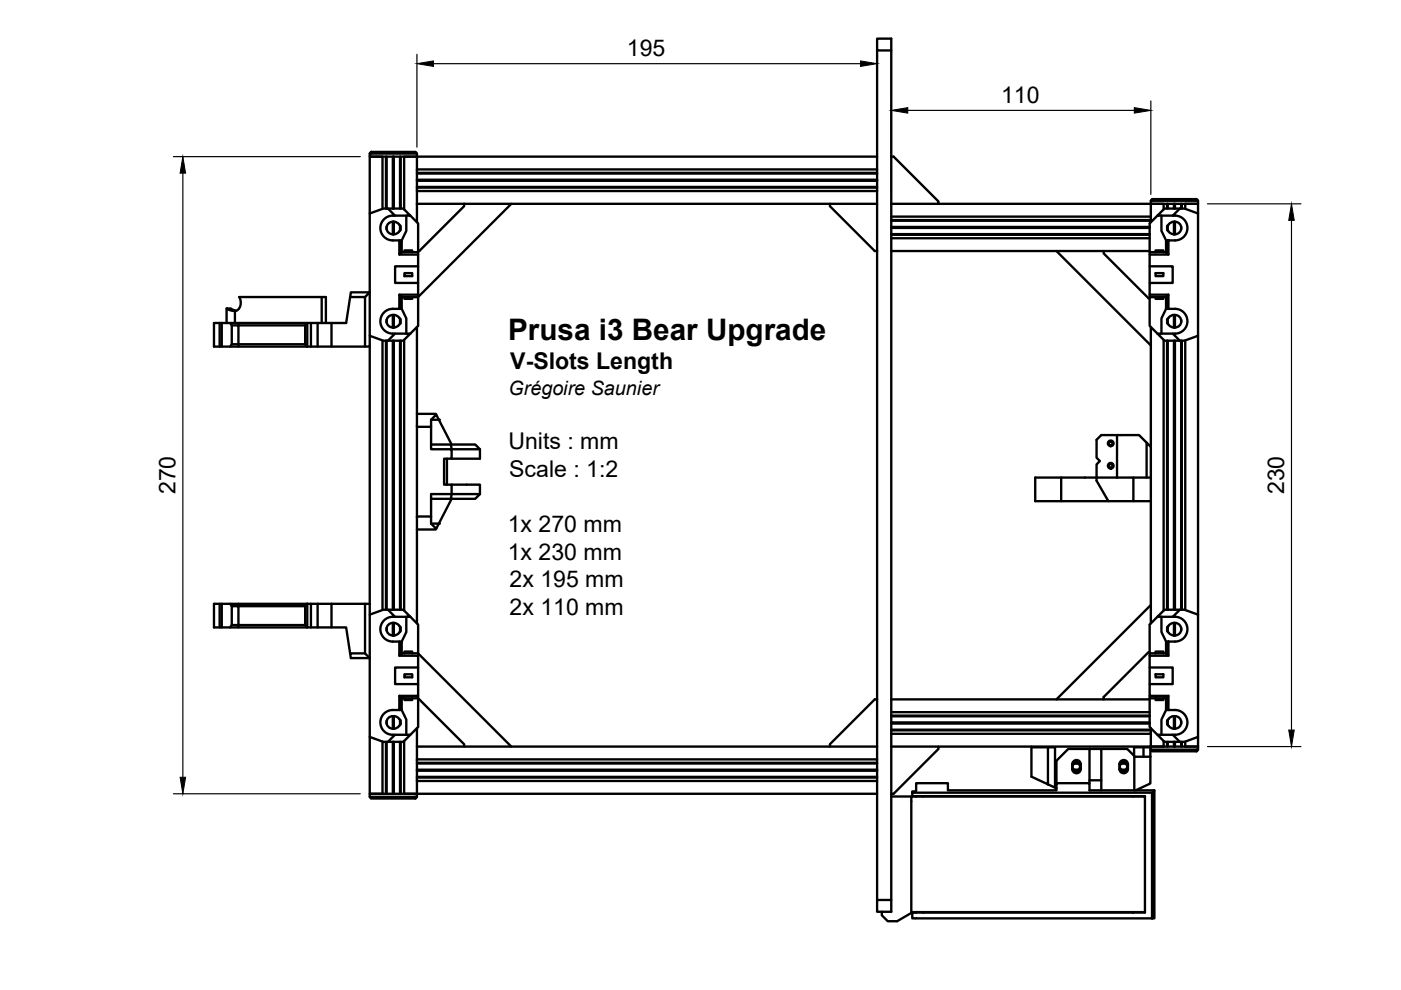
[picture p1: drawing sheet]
<svg xmlns="http://www.w3.org/2000/svg" width="297mm" height="210mm" viewBox="0 0 297 210" stroke-linecap="round" stroke-linejoin="round" font-family="sans-serif">
<!-- layer: Visible -->
<g fill="none" stroke="#000" stroke-width=".5">
<path d="M186 10.7v180.1M189 10.7h-3v-2.5h3v185.1h-3v-2.5h3M78.4 32.6v.6M78.6 32.2h9.5l.3 .4h-10zM78.7 33.2h9.3M81.8 33.2v11M82 33.2v11M83.3 33.2v11M83.4 33.2v11M83.5 33.2v11M84.8 33.2v11M85 33.2v11"/>
<path d="M88.4 32.6v.6h-2.7v11.2M88.4 35.9h97.6M88.4 36.7h97.6M88.4 36.8h97.6M88.4 38.1h97.6M88.4 38.2h97.6M88.4 38.3h97.6M88.4 39.6h97.6M88.4 39.8h97.6M186 33.2h-97.6v10M189 33.2h.5l9.5 9.5v.5h-10M81.1 44.3v-11.1h-2.7v12.1"/>
<path d="M82 48.1v.5M82.2 44.2h3.3l1.5 1.5h-3.3M83.3 47l.8 .2 .8 .7v.9l-.5 .5-.6 .3-.5 .1M83.3 47a1.33 1.33 0 0 0-1.4 1.3 1.33 1.33 0 0 0 1.4 1.4M83.3 47v2.7M83.4 47v2.7M83.5 47v2.7M84.7 51h.5v2.6l-.5 .4zM84.7 51a3.6 3.6 0 0 1-3.5-1 2.66 2.66 0 0 1-.2-3 2.66 2.66 0 0 1 2.7-1.3l-1.5-1.5h-.9l-2.9 1.1v25.9l2.9 1h.9l1.5-1.5a2.65 2.65 0 0 1-3-2.3 2.65 2.65 0 0 1 2.6-2.9h1.4v-3l.5 .3v2.7h-.5M84.7 54h3.9v2.5h-4.8v3.5h4.8v2.5h-3.9M84.8 47.8v1.1M85.2 53.5h3.4"/>
<path d="M85.7 53.5v-.4h1.7v.4M85.7 57.9h1.7v.6h-1.7zM86.1 45.7v3.2l-.9 2.1M87 45.7l1.6 1.7v6.6M88.4 43.2h87.6M88.4 43.2v3.9M88.4 40.5h97.6M88.6 56.5v3.5M98.4 43.2v.5l-9.5 9.5h-.3M108.4 43.2l-19.8 19.8h-3.4M186 43.2h-10v.5l9.5 9.5h.5M189 53.2h54.8"/>
<path d="M189 45.9h55M189 46.7h55M189 46.8h55M189 48.1h54.8M189 48.2h54.8M189 48.3h54.8M189 49.6h54.8M189 49.8h54.8M189 50.5h54.8M199 43.2h45v3.9M224 53.2l20 20M234 53.2v.5l9.5 9.5h.3"/>
<path d="M243.8 56.5v3.5M243.8 53.5h3.4M244 42.6v.6h2.7v1.2M244.3 42.2h9.5l.2 .4h-10zM244.4 43.2h9.3M245 53.5v-.4h1.7v.4M245 57.9h1.7v.6h-1.7zM245.4 45.7l-1.6 1.7v6.6M246.3 45.7v3.2l.9 2.1M247.4 43.2v1M247.6 43.2v1M247.6 47.8v1.1"/>
<path d="M247.7 51h-.5v2.6l.5 .4v-3a3.6 3.6 0 0 0 3.5-1 2.66 2.66 0 0 0 .2-3 2.66 2.66 0 0 0-2.7-1.3l1.5-1.5h.9l2.9 1.1v25.9l-2.9 1h-.9l-1.5-1.5a2.65 2.65 0 0 0 3-2.3 2.65 2.65 0 0 0-2.6-2.9h-1.4M247.7 54h-3.9v2.5h4.8v3.5h-4.8v2.5h3.9M248.9 43.2v1M248.9 47v2.7M249 43.2v1M249 47v2.7M249.1 43.2v1M249.1 47v2.7M249.1 47l-.8 .2-.8 .7v.9l.5 .5 .6 .3 .5 .1M249.1 47a1.33 1.33 0 0 1 1.4 1.3 1.33 1.33 0 0 1-1.4 1.4M250.2 44.2h-3.3l-1.5 1.5h3.3M250.4 43.2v1"/>
<path d="M250.4 48.1v.5M250.6 43.2v1M251.3 44.3v-1.1h2.7v2.1M254 42.6v.6M46.6 68.5v5M47 68.5v5M48 65.4v3.1M48.8 73.5l.3-.5h1.5v.5M48.8 68.5l.3 .5M49.1 73v-4h1.5v4h14.1l.4 .5M49.8 65.9v2.6M49.8 65.9a1.9 1.9 0 0 0 .9-2.9h18.4v5.5"/>
<path d="M50.1 65.9l-1.2-.5h-.9l.8 .4 1 .1M50.6 68.5h-5.2v5h32M64.7 69l.4-.5h-14.5v.5h14.1v4M65.1 68.5v5M65.9 68.5v5M67.3 68.5v5M68.2 63v5.5M70.3 68.5v5M74.2 63l-.8 5.5h-8.3M77.4 63h-3.2l.2-1h4l-1 1v10.5h1v-2.3M78.4 73.5v54.5M81.1 72.2v57.1"/>
<path d="M81.8 72.2v57.1M82 67.8v.6M82 72.2v57.1M83.3 66.8l.8 .1 .8 .8v.8l-.5 .6-.6 .3h-.5M83.3 66.8a1.33 1.33 0 0 0-1.4 1.3 1.33 1.33 0 0 0 1.4 1.3M83.3 66.8v2.6M83.3 72.2v57.1M83.4 66.8v2.6M83.4 72.2v57.1M83.5 66.8v2.6M83.5 72.2v57.1M83.7 70.7h3.3l-1.5 1.5h-3.3"/>
<path d="M84.8 67.6v1.1M84.8 72.2v57.1M85 72.2v57.1M85.2 65.5l.9 2v3.2M85.7 72.1v57.4M85.7 63v.4h1.7v-.4M88.4 69.3v21.2h3v-1.5l1.1-1.1 3.3 6.4M88.6 62.5v6.6l-1.6 1.6M243.8 62.5v6.6l1.6 1.6M243.8 63h3.4M244 69.3v25.5M245 63v.4h1.7v-.4"/>
<path d="M246.7 72.1v57.4M247.2 62.8l.5-.3v3h-.5zM247.2 65.5l-.9 2v3.2M247.4 72.2v57.1M247.6 67.6v1.1M247.6 72.2v57.1M248.7 70.7h-3.3l1.5 1.5h3.3M248.9 66.8v2.6M248.9 72.2v57.1M249 66.8v2.6M249 72.2v57.1M249.1 66.8v2.6"/>
<path d="M249.1 72.2v57.1M249.1 66.8l-.8 .1-.8 .8v.8l.5 .6 .6 .3h.5M249.1 66.8a1.33 1.33 0 0 1 1.4 1.3 1.33 1.33 0 0 1-1.4 1.3M250.4 67.8v.6M250.4 72.2v57.1M250.6 72.2v57.1M251.3 72.2v57.1M254 71.2v59.1M88.4 87.7h4l.1 .2M88.4 90.5v19M91.4 89h1.6M91.4 90.5v4.8h4.4v2h-1.6v5.5h1.6v2"/>
<path d="M91.4 94.3h4.2l.2 1h6l-1-1h-5.2M94.8 97.3v5.5M101.8 95.3v2h-6M236.8 92.2h4.7l1.6 1.7M91.4 111v-1.5h-3v22.7M91.4 111l1.1 1.1-.1 .2h-4M91.4 111h1.6l-.5 1.1M95.8 105.8l-2.8 5.2M95.8 104.8l-.2 1h-4.2M95.8 104.8h6l-1 1h-5.2M95.8 102.8h6v2M95.8 104.8h-4.4v4.7"/>
<path d="M225 101.3v5M232.5 101.3v-2.8l.7-.7-.7-.8v-3.7l1-1.1h3.3v9.1M232.5 101.3h-13v5h24.5M232.5 101.3v.6l2.5 4.4M232.5 101.3h11.5M240.3 101.3v5M243.1 101.3v-7.4l.9 .9v6.5M244 101.3v30.9M46.6 128v5M47 128v5M48.8 128h-3.4v5h28l.8 5.5M48.8 133l.3-.5h1.5v.5"/>
<path d="M49.1 132.5v-4h1.5v4h14.1l.4 .5M50.6 128h-1.8l.3 .5M65.1 128h-14.5v.5h14.1v4M65.1 128l-.4 .5M65.1 128h12.3M65.1 128v5M65.9 128v5M67.3 128v5M70.3 128v5M78.4 130.3v-2.3h-1v10.5l1 1h-4l-.2-1h3.2M82 133.1v.6M82.2 129.3h3.3l1.5 1.5h-3.3"/>
<path d="M83.3 132.1l.8 .1 .8 .8v.8l-.5 .6-.6 .3h-.5M83.3 132.1a1.33 1.33 0 0 0-1.4 1.3 1.33 1.33 0 0 0 1.4 1.3M83.3 132.1v2.6M83.4 132.1v2.6M83.5 132.1v2.6M84.7 136h.5v2.7l-.5 .3zM84.7 136a3.6 3.6 0 0 1-3.5-1 2.66 2.66 0 0 1-.2-3 2.66 2.66 0 0 1 2.7-1.2l-1.5-1.5h-.9l-2.9 1v25.9l2.9 1.1h.9l1.5-1.5a2.65 2.65 0 0 1-3-2.4 2.65 2.65 0 0 1 2.6-2.9h1.4v-3l.5 .4v2.6h-.5M84.7 139h3.9v2.5h-4.8v3.5h4.8v2.5h-3.9M84.8 132.9v1.1M85.2 138.5h3.4M85.7 138.5v-.4h1.7v.4M86.1 130.8v3.2l-.9 2"/>
<path d="M87 130.8l1.6 1.6v6.6M88.6 138.5l19.8 19.8M243.8 138.3h-.3l-9.5 9.5v.5M243.8 138.5h3.4M244 128.3l-20 20M245 138.5v-.4h1.7v.4M245.4 130.8l-1.6 1.6v6.6M246.3 130.8v3.2l.9 2M247.6 132.9v1.1M247.7 136h-.5v2.7l.5 .3v-3a3.6 3.6 0 0 0 3.5-1 2.66 2.66 0 0 0 .2-3 2.66 2.66 0 0 0-2.7-1.2l1.5-1.5h.9l2.9 1v25.9l-2.9 1.1h-.9l-1.5-1.5a2.65 2.65 0 0 0 3-2.4 2.65 2.65 0 0 0-2.6-2.9h-1.4M247.7 139h-3.9v2.5h4.8v3.5h-4.8v2.5h3.9M248.9 132.1v2.6"/>
<path d="M249 132.1v2.6M249.1 132.1v2.6M249.1 132.1l-.8 .1-.8 .8v.8l.5 .6 .6 .3h.5M249.1 132.1a1.33 1.33 0 0 1 1.4 1.3 1.33 1.33 0 0 1-1.4 1.3M250.2 129.3h-3.3l-1.5 1.5h3.3M250.4 133.1v.6M78.4 156.2v12.1h2.7v-11.1M81.8 157.3v11M82 152.9v.5M82 157.3v11M83.3 151.8l.8 .2 .5 .4M83.3 151.8a1.33 1.33 0 0 0-1.4 1.4 1.33 1.33 0 0 0 1.4 1.3"/>
<path d="M83.3 151.8v2.7M83.3 157.3v11M83.4 151.8v2.7M83.4 157.3v11M83.5 151.8v2.7M83.5 157.3v11M83.7 155.8h3.3l-1.5 1.5h-3.3M84.6 152.4l.3 .3v.9l-.8 .7-.8 .2M84.8 152.6v1.1M84.8 157.3v11M85 157.3v11M85.2 150.5l.9 2.1v3.2"/>
<path d="M85.2 148.1h3.4M85.7 157.1v11.2h2.7v.7M85.7 148.1v.3h1.7v-.3M85.7 143h1.7v.6h-1.7zM88.4 158.3v2.7h97.6M88.6 148.3h.3l9.5 9.5v.5h-10v-3.9M88.6 141.5v3.5M88.6 147.5v6.6l-1.6 1.7M98.4 158.3h77.6M186 148.3h-.5l-9.5 9.5v.5h10M189 158.3h10v.5l-9.5 9.5h-.5M189 148.3h54.8"/>
<path d="M189 151h54.8M189 151.7h54.8M189 151.9h54.8M189 153.2h54.8M189 153.3h54.8M189 153.4h54.8M189 154.7h55M189 154.9h55M218.7 158.3v6.4l3.5 1.6v-7.9h1.5v8.6l-1.5-.7M218.7 158.4h3.5M231 158.8h2.5v6.6h-2.5zM231 158.8h-4.5l-2.5 2.5v4.7"/>
<path d="M233.5 158.8h5.5l1.5 1.5v7.3M242.4 158.4v2M243.8 147.5v6.6l1.6 1.7M243.8 141.5v3.5M243.8 148.1h3.4M243.9 158.4h-3.5v1.8M243.9 158.3v2.1M244 154.4v1.2h-55M244 155.6v2.7h-45M244 158.9h10l-.2 .4h-9.5zM244.4 158.3h9.3M245 148.1v.3h1.7v-.3"/>
<path d="M245 143h1.7v.6h-1.7zM246.7 157.1v1.2h-2.7v.6M247.2 147.9l.5-.4v3h-.5zM247.2 150.5l-.9 2.1v3.2M247.4 157.3v1M247.6 152.6v1.1M247.6 157.3v1M247.8 152.4l-.3 .3v.9l.8 .7 .8 .2M248.7 155.8h-3.3l1.5 1.5h3.3M248.9 151.8v2.7M248.9 157.3v1M249 151.8v2.7"/>
<path d="M249 157.3v1M249.1 151.8v2.7M249.1 157.3v1M249.1 151.8l-.8 .2-.5 .4M249.1 151.8a1.33 1.33 0 0 1 1.4 1.4 1.33 1.33 0 0 1-1.4 1.3M250.4 152.9v.5M250.4 157.3v1M250.6 157.3v1M251.3 157.2v1.1h2.7M254 156.2v2.7M78.4 169h10l-.3 .3h-9.5zM78.4 168.3v.7"/>
<path d="M78.7 168.3h9.3M88.4 161v4.6h97.6M88.4 165.6v2.7h97.6M88.4 161.7h97.6M88.4 161.9h97.6M88.4 163.2h97.6M88.4 163.3h97.6M88.4 163.4h97.6M88.4 164.7h97.6M88.4 164.9h97.6M189 168.9h4.2M193.2 168.9v24.5h49.5"/>
<path d="M193.2 168.9h49.5v24.5M193.4 168.8l49.3 .1M193.4 168.8v.1M194.2 168.8v.1M195.7 168.8v.1M223.7 167l.3 .1M227.3 162a1.16 1.16 0 0 1 1.8 .1M227.6 162.1a.78 .78 0 0 1 1.1-.1 .78 .78 0 0 1 0 1.1 .78 .78 0 0 1-1.1-.1 .68 .68 0 0 1 0-.9zM227.6 161.4a.9 .9 0 0 1 1-.2 .9 .9 0 0 1 .5 .8v1a.9 .9 0 0 1-.9 .9 .9 .9 0 0 1-.9-.9v-1zM229.1 163a1.16 1.16 0 0 1-1.8 .1M231 165.4v.6M233.5 165.4v2.2"/>
<path d="M237.4 162a1.16 1.16 0 0 1 1.7 .1M237.6 162.1a.78 .78 0 0 1 1.1-.1 .78 .78 0 0 1 0 1.1 .78 .78 0 0 1-1.1-.1 .68 .68 0 0 1 0-.9zM237.6 161.4a.9 .9 0 0 1 1-.2 .9 .9 0 0 1 .5 .8v1a.9 .9 0 0 1-.9 .9 .9 .9 0 0 1-.9-.9v-1zM239.1 163a1.16 1.16 0 0 1-1.7 .1M240.3 168.8v.1M240.5 160.4h3.4M243.9 160.4v5.7l-3.1 1.5M244.3 168.1l.5-.5v27.1h-.5zM244.3 168.1h-50.9v.7M244.8 167.6h-13.8v-1.6h-7v1.6h-23v-1.6h-6.8v1.8h-.8v.3M187 193.3v.8l1.2 1.2h2l3-1.7v-.2M193.4 193.4v.1"/>
<path d="M194.2 193.4v.1M194.2 193.5h-.8v1.2h50.9M194.2 193.5h1.5M195.7 193.5h44.6M195.7 193.4v.1M240.3 193.4v.1M242.7 193.4l-2.4 .1"/>
<circle cx="235.5" cy="98.8" r=".4"/>
<circle cx="235.5" cy="94" r=".4"/>
<circle cx="235.5" cy="94" r=".6"/>
<circle cx="235.5" cy="98.8" r=".6"/>
</g>
<g fill="#000">
<circle cx="93" cy="89" r=".25"/>
<circle cx="93" cy="111" r=".25"/>
</g>
<!-- layer: Dimensions -->
<path d="M88.4 11.5v19.7M91.9 13.5h90.6M186 11.5v19.7M36.8 33.2h39.6M38.8 36.7v128.1M189 21.4v19.8M192.5 23.4h48M244 21.4v19.8M256 43.2h19.8M273.8 46.7v108.1M256 158.3h19.8M36.8 168.3h39.6" fill="none" stroke="#000" stroke-width=".25"/>
<path d="M88.4 13.5l3.5-.6v1.2zM182.5 12.9l3.5 .6-3.5 .6zM38.8 33.2l.6 3.5h-1.2zM189 23.4l3.5-.6v1.2zM240.5 22.8l3.5 .6-3.5 .6zM273.8 43.2l.6 3.5h-1.2zM273.2 154.8h1.2l-.6 3.5zM38.2 164.8h1.2l-.6 3.5z" fill="#000" stroke="#000" stroke-width=".21"/>
<text font-size="6.3" x="107.7" y="72.1">Prusa i3 Bear Upgrade</text>
<g font-size="4.9">
<text x="132.9" y="11.9">195</text>
<text x="212.3" y="21.8">110</text>
<text x="108.2" y="78.3">V-Slots Length</text>
<text x="107.8" y="95.2">Units : mm</text>
<text x="108" y="101.1">Scale : 1:2</text>
<text x="37.2" y="104.8" transform="rotate(-90 37.2 104.8)">270</text>
<text x="272.3" y="104.8" transform="rotate(-90 272.3 104.8)">230</text>
<text x="107.7" y="112.8">1x 270 mm</text>
<text x="107.7" y="118.7">1x 230 mm</text>
<text x="108" y="124.5">2x 195 mm</text>
<text x="108" y="130.4">2x 110 mm</text>
</g>
<text font-size="4.2" x="107.8" y="83.7">Grégoire Saunier</text>
</svg>
